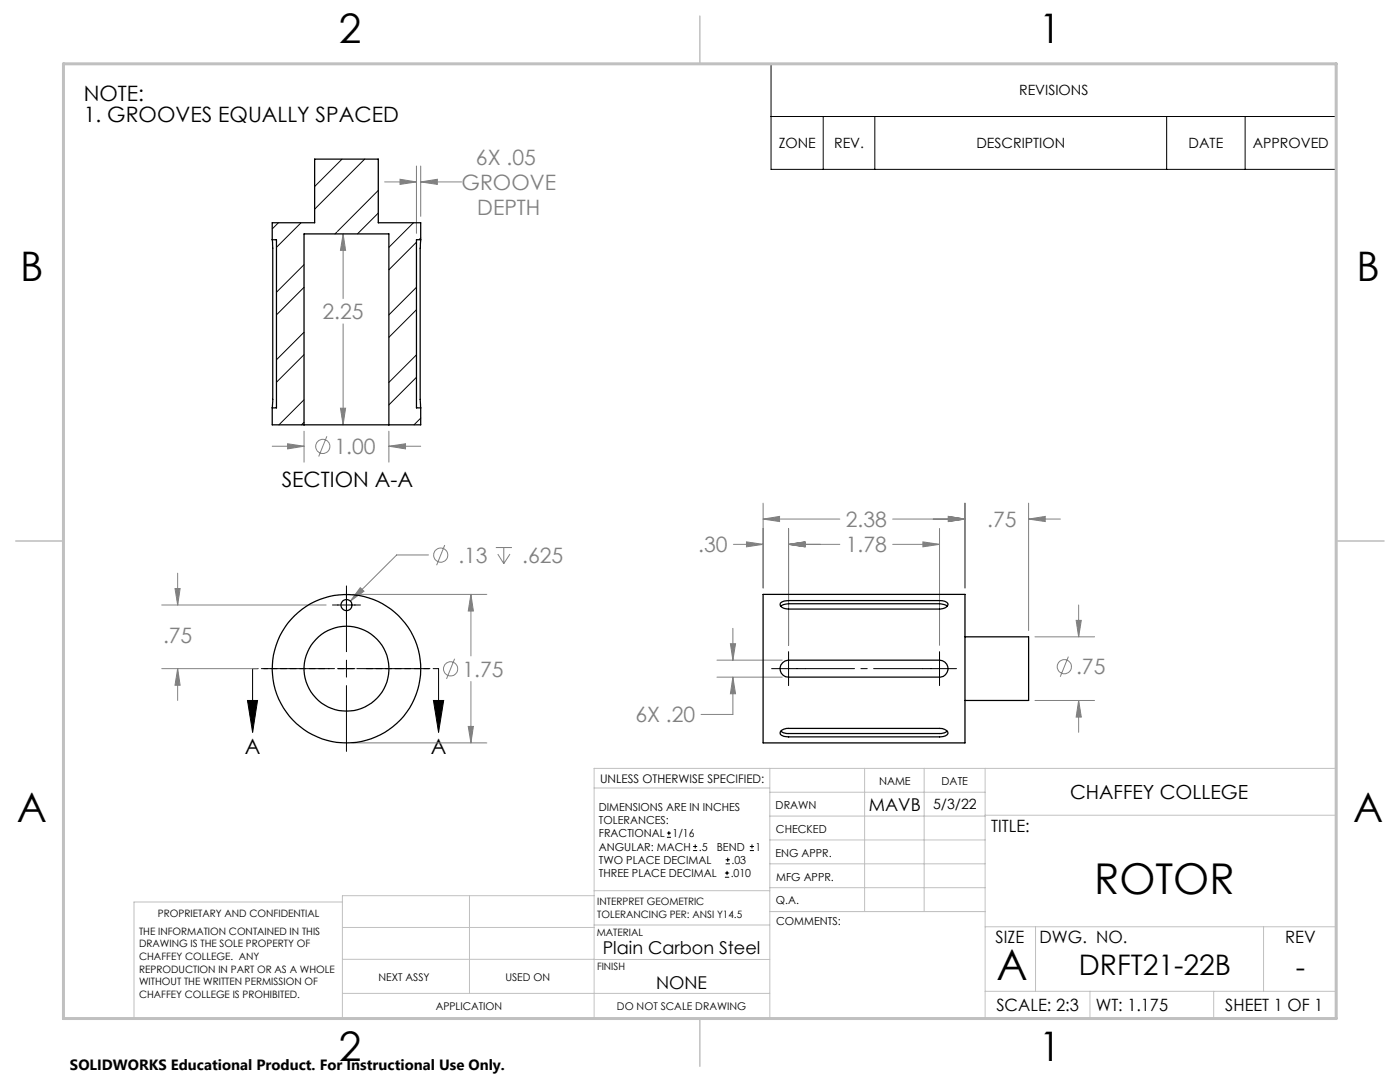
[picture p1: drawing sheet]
<svg xmlns="http://www.w3.org/2000/svg" width="279mm" height="216mm" viewBox="0 0 279 216" stroke-linecap="round" stroke-linejoin="round" font-family="sans-serif">
<g fill="none" stroke="#808080" stroke-width=".2">
<path d="M76.8 36.3h6.3M79.8 35.8l3.3 .5-3.3 .5zM83.1 33.1v13.5M84 36.3l3.3-.5v1zM84 33.1v10.1M84 36.3h8.1M68.5 46.7l.5 3.3h-1.1zM68.5 46.7v12.9M68.5 64.6v20.2M54.3 89h6.4M57.4 88.5l3.3 .5-3.3 .6zM60.7 86v6.2"/>
<path d="M65.2 87.1l-1.6 4M67.9 81.5h1.1l-.5 3.3zM77.6 89l3.3-.5v1.1zM77.6 86v6.2M77.6 89h6.4M34.9 117.4h1l-.4 3.3zM35.5 114.4v6.3M70.4 118.6h26.8M71.9 117.3l.7 .7-2.7 1.9zM85.5 110.7h-6.3l-9.3 9.2M88.8 108.8l-1.7 4M94 118.6l.5 3.3h-1z"/>
<path d="M94 118.6v12.3M99 109.3h3.2M99.3 110.6l1.2 1.9M100.5 109.3v3.2M101.8 110.6l-1.3 1.9M146.4 108.6h5.9M149 108.1l3.3 .5-3.3 .5zM152.3 103.6l3.3-.6v1.1zM152.3 100.4v16.9M152.3 103.6h15.3M157.4 108.6l3.3-.5v1zM157.4 105.4v23.4"/>
<path d="M157.4 108.6h10.2M178.2 108.6h9.3M178.2 103.6h14.4M184.2 108.1l3.3 .5-3.3 .5zM187.5 105.4v23.4M189.3 103l3.3 .6-3.3 .5zM192.6 100.4v16.9M205.3 103.6l3.3-.6v1.1zM205.3 103.6h6.3M205.3 100.4v25.4M32.3 133.4h19.1M32.3 120.7h32.8"/>
<path d="M35.5 133.4l.4 3.3h-1zM35.5 133.4v6.4M90.7 131.4l-1.6 4.1M94 136v12.2M143.1 131.7h13M143.1 135.1h13M145.8 128.4h1l-.5 3.3zM146.3 135.1l.5 3.3h-1zM146.3 135.1v7.5h-6.4M146.3 125.4v6.3M206.6 127.1h11.8M206.6 139.8h11.8"/>
<path d="M213.2 131l-1.6 4M214.8 123.8h1l-.5 3.3zM215.3 139.8l.5 3.3h-1zM215.3 120.7v6.4M215.3 139.8v6.3M70.4 148.2h26.8M93.5 145h1l-.5 3.2z"/>
<circle cx="64.4" cy="89.1" r="1.41"/>
<circle cx="87.9" cy="110.8" r="1.41"/>
<circle cx="89.9" cy="133.5" r="1.41"/>
<circle cx="212.4" cy="133.1" r="1.41"/>
</g>
<g fill="none" stroke="#000" stroke-width=".2">
<path d="M153.9 12.7h112.8v21.1h-112.8zM153.9 23.2h112.8M164.3 23.2v10.6M174.6 23.2v10.6M232.8 23.2v10.6M248.5 23.2v10.6M69.1 116.9v13.1M49.4 139.8h2l-1 6.3zM50.4 133.4v12.7M52.6 133.4h13.2M66.4 120.7h5.5M67.5 133.4h3.3"/>
<path d="M69.1 131.7v3.4M69.1 136.8v13.1M72.5 133.4h13.2M86.5 139.8h2l-1 6.3zM87.5 133.4v12.7M154 133.4h6.8M157.4 130v6.8M184.1 133.4h6.8M187.5 130v6.8M133.1 167.1h.8M133.1 166.2h.8M133.5 165.8v.9"/>
<path d="M138.3 169.7h.8M138.3 168.9h.8M138.7 168.5v.8M144.7 175h.8M144.7 174.2h.8M144.8 172.4h.9M144.8 171.6h.9M145.1 173.8v.8M145.2 171.1v.9M149.6 169.7h.9M149.6 168.9h.9M150.1 168.5v.8"/>
</g>
<path d="M184.1 133.4h-23.3" fill="none" stroke="#000" stroke-width=".2" stroke-dasharray="15.2 1.3 1.3 1.3" stroke-dashoffset="5.5"/>
<path d="M87.5 133.4h-37.1" fill="none" stroke="#000" stroke-width=".2" stroke-dasharray="1.3 .6" stroke-dashoffset=".2"/>
<g fill="none" stroke="#c0c0c0" stroke-width=".2">
<path d="M118.6 157.2h35M153.6 153.3v49.9M153.6 158.1h43M172.5 153.3v28.6M184.4 153.3v28.6M196.6 153.3v49.9M68.3 180h-41.6v23.2h240v-49.9h-148.1v49.9M93.7 178.7v19.5M118.6 178.7h-50.3v24.5M118.6 177.7h35M153.6 162.8h43M153.6 177.1h43"/>
<path d="M153.6 167.6h43M153.6 172.4h43M196.6 162.7h70.1M68.3 198.2h85.3M68.3 191.4l85.3 .1M68.3 185.1h50.3M118.6 184.6h35M153.6 181.9h43M196.6 184.9h70.1M196.6 197.8h70.1M206.7 184.9v12.9M217.5 197.8v5.4"/>
<path d="M242.2 197.8v5.4M252.2 184.9v12.9"/>
</g>
<path d="M139.7 3.2v9.5M3.1 107.9h9.6M266.7 107.9h9.5M139.7 203.2v9.6" fill="none" stroke="#c0c0c0" stroke-width=".3"/>
<path d="M12.7 12.7h254v190.5h-254z" fill="none" stroke="#c0c0c0" stroke-width=".6"/>
<path d="M86.5 139.8h2l-1 6.3zM49.4 139.8h2l-1 6.3z" fill="#000"/>
<path d="M94 118.6l.5 3.3h-1zM93.5 145h1l-.5 3.2zM35.5 133.4l.4 3.3h-1zM34.9 117.4h1l-.4 3.3zM71.9 117.3l-2 2.6 2.7-1.9zM145.8 128.4h1l-.5 3.3zM146.3 135.1l.5 3.3h-1zM149 108.1l3.3 .5-3.3 .5zM157.4 108.6l3.3-.5v1zM157.4 108.6l3.3-.5v1zM184.2 108.1l3.3 .5-3.3 .5zM152.3 103.6l3.3-.6v1.1zM189.3 103l3.3 .6-3.3 .5zM189.3 103l3.3 .6-3.3 .5zM205.3 103.6l3.3-.6v1.1zM214.8 123.8h1l-.5 3.3zM215.3 139.8l.5 3.3h-1zM57.4 88.5l3.3 .5-3.3 .6zM77.6 89l3.3-.5v1.1zM68.5 46.7l.5 3.3h-1.1zM67.9 81.5h1.1l-.5 3.3zM79.8 35.8l3.3 .5-3.3 .5zM84 36.3l3.3-.5v1z" fill="#808080"/>
<g fill="none" stroke="#000" stroke-width=".25">
<path d="M54.3 47.8l.1 1.6v30.6l-.1 1.4M54.3 47.8v-3.4h8.5v-12.7h12.7v12.7h8.5v3.4M54.3 47.8h.9v33.6h-.9M84 47.8l-.1 1.7v30.2l.1 1.7M84 47.8h-.9v33.6h.9M54.3 81.4v3.4h6.4M60.7 84.8h16.9M60.7 84.8v-38.1h16.9v38.1M84 81.4v3.4h-6.4M152.3 118.6h40.3v29.6h-40.3zM155.8 120.3a2.24 2.24 0 0 1 1.6-.5h30.1a1.89 1.89 0 0 1 1.7 .6 1.34 1.34 0 0 1-1.7 1.1h-30.1a1.63 1.63 0 0 1-1.7-.9zM155.8 121l.6-.4 1-.1h30.1l1 .1 .5 .4"/>
<path d="M156.2 132.3l.4-.4 .8-.2h30.1a1.69 1.69 0 0 1 1.7 1.7 1.69 1.69 0 0 1-1.7 1.7h-30.1a1.66 1.66 0 0 1-1.6-1 1.66 1.66 0 0 1 .4-1.8zM192.6 127.1h12.7v12.7h-12.7M155.8 146a1.97 1.97 0 0 1 1.6-.7h30.1a1.52 1.52 0 0 1 1.7 1.1 1.68 1.68 0 0 1-1.7 .6h-30.1a2.24 2.24 0 0 1-1.6-.5zM155.8 145.9l.6 .3 .6 .2h30.9l.6-.2 .5-.3"/>
<circle cx="69.1" cy="120.7" r="1.1"/>
<circle cx="69.2" cy="133.4" r="8.5"/>
<circle cx="69.2" cy="133.4" r="14.8"/>
</g>
<g fill="none" stroke="#000" stroke-width=".2">
<path d="M68.3 31.7l-5.5 5.5M72.8 31.7l-10 10M75.5 38l-8.2 8.2M55.6 44.4l-1.3 1.3M60.1 44.4l-4.9 5M60.7 52.8l-5.5 5.5M60.7 57.3l-5.5 5.5M67.2 46.3l-.3 .4M75.5 42.5l-4.2 4.2M82.5 44.4l-4.9 5M83.1 57.3l-5.5 5.5M83.1 48.3l-5.5 5.5"/>
<path d="M84 47.5l-.4 .3M60.7 66.3l-5.5 5.5M60.7 79.8l-5 5M60.7 70.8l-5.5 5.5M83.1 70.8l-5.5 5.5M83.1 61.8l-5.5 5.5M83.1 75.3l-5.5 5.5M60.7 84.2l-.5 .6M84 83.4l-1.4 1.4"/>
</g>
<g font-size="8.5">
<text x="218.4" y="178.4">ROTOR</text>
<text x="198.9" y="195.5">A</text>
</g>
<g font-size="8.1">
<text x="67.6" y="8.5">2</text>
<text x="207.3" y="8.5">1</text>
<text x="4" y="56.2">B</text>
<text x="270.7" y="56.2">B</text>
<text x="3.3" y="164.1">A</text>
<text x="270" y="164.1">A</text>
<text x="67.6" y="211.7">2</text>
<text x="207.3" y="211.7">1</text>
</g>
<g font-size="5.6">
<text x="215.3" y="194.6">DRFT21-22B</text>
<text x="258.6" y="195">-</text>
</g>
<g font-size="4.2">
<text x="16.7" y="20.2">NOTE:</text>
<text x="16.7" y="24.3">1. GROOVES EQUALLY SPACED</text>
<text x="56.2" y="97.2">SECTION A-A</text>
<text x="48.9" y="150.4">A</text>
<text x="86" y="150.4">A</text>
</g>
<g font-size="4.2" fill="#808080">
<text x="95" y="32.8">6X .05</text>
<text x="92.1" y="37.9">GROOVE</text>
<text x="95.2" y="42.9">DEPTH</text>
<text x="64.4" y="63.7">2.25</text>
<text x="66.8" y="90.6">1.00</text>
<text x="168.8" y="105.1">2.38</text>
<text x="197" y="105.1">.75</text>
<text x="91.5" y="112.3">.13</text>
<text x="104.2" y="112.3">.625</text>
<text x="139.4" y="110.2">.30</text>
<text x="168.8" y="110.2">1.78</text>
<text x="32.5" y="128.3">.75</text>
<text x="92.3" y="135">1.75</text>
<text x="214.8" y="134.6">.75</text>
<text x="126.8" y="144.1">6X .20</text>
</g>
<text font-size="3.9" x="213.6" y="159.4">CHAFFEY COLLEGE</text>
<g font-size="3.5">
<text x="173.4" y="161.9">MAVB</text>
<text x="120.3" y="190.4">Plain Carbon Steel</text>
<text x="130.9" y="197.3">NONE</text>
</g>
<g font-size="3.4">
<text x="197.8" y="166">TITLE:</text>
<text x="198.7" y="188.1">SIZE</text>
<text x="207.5" y="188.1">DWG. NO.</text>
<text x="256.5" y="188.2">REV</text>
<text x="198.8" y="201.7">SCALE: 2:3</text>
<text x="218.7" y="201.7">WT: 1.175</text>
<text x="244.5" y="201.7">SHEET 1 OF 1</text>
</g>
<text font-size="3" x="14" y="213.5">SOLIDWORKS Educational Product. For Instructional Use Only.</text>
<g font-size="2.8">
<text x="203.4" y="19">REVISIONS</text>
<text x="155.4" y="29.6">ZONE</text>
<text x="166.5" y="29.6">REV.</text>
<text x="194.9" y="29.6">DESCRIPTION</text>
<text x="237.2" y="29.6">DATE</text>
<text x="250" y="29.6">APPROVED</text>
<text x="186.2" y="161.5">5/3/22</text>
</g>
<text font-size="2.4" x="119.8" y="156.2">UNLESS OTHERWISE SPECIFIED:</text>
<g font-size="2.2">
<text x="119.5" y="161.8">DIMENSIONS ARE IN INCHES</text>
<text x="154.8" y="161.4">DRAWN</text>
<text x="175.4" y="156.6">NAME</text>
<text x="187.9" y="156.7">DATE</text>
<text x="119.5" y="164.4">TOLERANCES:</text>
<text x="119.5" y="167.1">FRACTIONAL</text>
<text x="134.2" y="167.1">1/16</text>
<text x="154.9" y="166.3">CHECKED</text>
<text x="119.5" y="172.4">TWO PLACE DECIMAL</text>
<text x="119.5" y="169.7">ANGULAR: MACH</text>
<text x="139.5" y="169.7">.5</text>
<text x="143" y="169.7">BEND</text>
<text x="146" y="172.4">.03</text>
<text x="150.8" y="169.7">1</text>
<text x="154.8" y="170.9">ENG APPR.</text>
<text x="119.5" y="175">THREE PLACE DECIMAL</text>
<text x="145.8" y="175">.010</text>
<text x="154.9" y="175.7">MFG APPR.</text>
<text x="154.9" y="180.4">Q.A.</text>
<text x="154.9" y="184.6">COMMENTS:</text>
</g>
<g font-size="2.1">
<text x="75.5" y="195.7">NEXT ASSY</text>
<text x="100.9" y="195.7">USED ON</text>
<text x="86.9" y="201.5">APPLICATION</text>
<text x="123.1" y="201.6">DO NOT SCALE DRAWING</text>
</g>
<g font-size="2">
<text x="31.5" y="182.9">PROPRIETARY AND CONFIDENTIAL</text>
<text x="119.2" y="180.6">INTERPRET GEOMETRIC</text>
<text x="119.2" y="183.1">TOLERANCING PER: ANSI Y14.5</text>
<text x="27.8" y="186.5">THE INFORMATION CONTAINED IN THIS</text>
<text x="27.8" y="189">DRAWING IS THE SOLE PROPERTY OF</text>
<text x="27.8" y="191.6">CHAFFEY COLLEGE. ANY</text>
<text x="119.1" y="186.7">MATERIAL</text>
<text x="27.8" y="194.1">REPRODUCTION IN PART OR AS A WHOLE</text>
<text x="27.8" y="196.6">WITHOUT THE WRITTEN PERMISSION OF</text>
<text x="119.1" y="193.5">FINISH</text>
<text x="27.8" y="199.1">CHAFFEY COLLEGE IS PROHIBITED.</text>
</g>
</svg>
